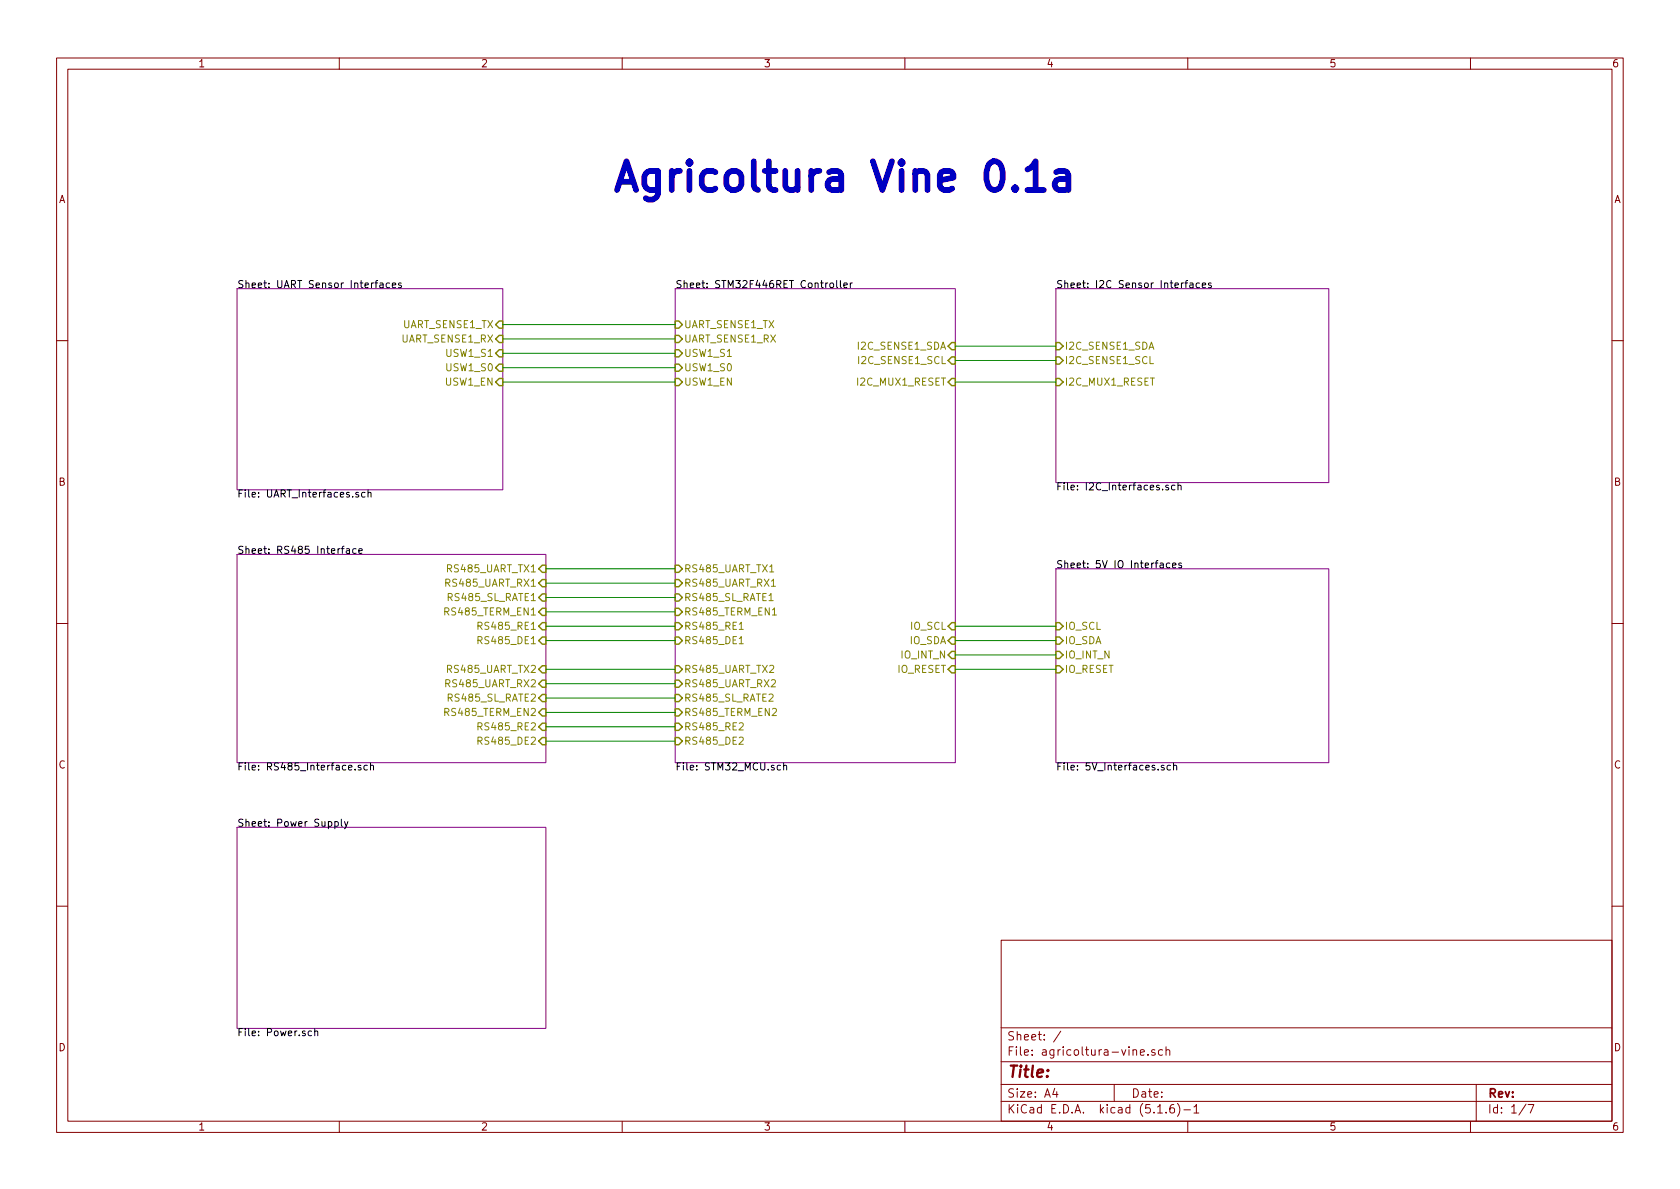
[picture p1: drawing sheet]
<svg xmlns="http://www.w3.org/2000/svg" width="297mm" height="210mm" viewBox="0 0 297 210" stroke-linecap="round" stroke-linejoin="round" font-family="sans-serif">
<g fill="none" stroke="#840000" stroke-width=".18">
<path d="M10 10.3h277v189.9h-277zM12 12.2h273v186.1h-273zM60 10.3v1.9M110 10.3v1.9M160 10.3v1.9M210 10.3v1.9M260 10.3v1.9M10 60.2h2M285 60.2h2M10 110.3h2M285 110.3h2M10 160.2h2"/>
<path d="M177 166.3h108v32h-108zM285 160.2h2M60 198.3v1.9M110 198.3v1.9M160 198.3v1.9M177 194.8h108M177 191.8h108M177 187.8h108M177 181.8h108M186.5 192.5l-.4 1h1M186.8 193v1M187.6 182.3l-1.3 2"/>
<path d="M197 191.8v3M201.6 186.1l.7-.1v-.3l-.5-.1-.2 .2 .1 .7h.6M203 186.5v.1M204.2 185.7a.37 .37 0 0 0-.6 .1l.1 .2 .5 .2 .1 .1-.3 .3-.4-.1M204.7 196.8h.8M205.5 185.7l-.4-.1-.3 .3 .1 .6 .2 .1 .4-.1M206.2 196.7v.1M206.2 185.7a.37 .37 0 0 1 .6 .1v.8M206.2 185.1v1.5M207.5 195.3a.59 .59 0 0 0-.7 .7v.5l.2 .2 .4 .1 .2-.1 .1-.5-.2-.2-.4-.1-.3 .3M208.2 195.1a1.71 1.71 0 0 1 0 2.3M209.3 196.3h1.2"/>
<path d="M210 198.3v1.9M211.1 195.8l.4-.5v1.5M211.1 196.8h.9M260 198.3v1.9M261 191.8v6.5M269.8 195.2l-1.2 2M270.2 195.3h1l-.6 1.5"/>
</g>
<path d="M41.9 51h47v35.6h-47zM119.4 51h49.5v83.9h-49.5zM186.7 51h48.2v34.3h-48.2zM41.9 98h54.6v36.9h-54.6zM186.7 100.6h48.2v34.3h-48.2zM41.9 146.3h54.6v35.6h-54.6z" fill="none" stroke="#840084" stroke-width=".18"/>
<g fill="none" stroke="#000" stroke-width=".18">
<path d="M67.2 50.1h.5v.8M67.7 50.3l-.4 .1-.2 .2 .1 .2h.5M68.9 50.1l-.4-.1-.2 .3 .1 .5h.5M69.4 50.4l.6-.1-.1-.2-.4-.1-.1 .2v.6h.5M70.9 50.1l-.3-.1-.1 .2v.2l.4 .1v.3h-.4M146.8 50.1l.3-.1 .3 .3-.1 .5-.3 .1-.3-.3zM147.9 49.6v1.1l.2 .2M148.6 49.6v1.1l.2 .2M149.2 50.4l.6-.1-.1-.2-.3-.1-.2 .2 .1 .6h.4M150.3 50v.9M150.7 50l-.4 .3M209.5 50h.5"/>
<path d="M210 49.6l-.3 .2v1.1M210.4 50.1h.5v.8M210.9 50.3l-.4 .1-.2 .2 .1 .2h.5M212.1 50.1l-.4-.1-.2 .3 .1 .5h.5M212.6 50.4l.6-.1-.1-.2-.3-.1-.2 .2v.6h.5M214.1 50.1l-.3-.1-.1 .2v.2l.4 .1v.3h-.4M61.3 97.1h.4l.1 .8M61.8 97.3l-.4 .1-.2 .2 .1 .2h.5M63 97.1l-.4-.1-.2 .3 .1 .5h.5M63.4 87.1h-.3l-.2 .1 .1 .2 .4 .1v.4h-.5M63.4 97.4l.7-.1-.1-.2-.4-.1-.2 .2 .1 .6h.5M64.5 87.1h-.3l-.3 .2 .2 .6h.4"/>
<path d="M65.1 87.2l.2-.1h.3v.8M65.1 86.6v1.3M205.1 99.6h.5l.1 .8M205.7 99.9h-.4l-.2 .2v.2h.6M206.6 85.8h-.3l-.2 .2 .1 .2 .4 .1v.3h-.5M206.8 99.6h-.3l-.3 .2 .1 .5h.5M207.3 100l.6-.1-.1-.3h-.3l-.2 .1 .1 .6h.4M207.7 85.8h-.3l-.3 .2 .2 .6h.4M208.3 85.9l.2-.1h.3v.8M208.3 85.4v1.2M208.9 99.6h-.3l-.2 .1 .1 .2 .4 .1v.3h-.5M62.8 136v.2"/>
<path d="M63.8 135.4l-.3-.1-.2 .2 .1 .2 .4 .1v.3h-.5M64.9 135.4l-.3-.1-.3 .3 .2 .5h.4M65.5 135.5l.2-.2 .3 .1v.8M65.5 134.9v1.3M138 135.4l-.4-.1-.2 .3 .1 .5h.5M138.6 135.5l.1-.2 .3 .1 .1 .8M138.6 134.9v1.3M205.8 135.4l-.3-.1-.2 .2 .1 .2 .4 .1v.3h-.5M207 135.4l-.4-.1-.3 .3 .2 .5h.5M207.5 135.5l.2-.2 .3 .1 .1 .8M207.5 134.9v1.3M59.2 145.3h.4l.2 .2-.1 .6h-.5"/>
<path d="M59.2 145.3v1.3M60.4 144.9v1l.1 .2M60.9 145.3l.3 .8M61.5 145.3l-.4 1.1-.2 .2M55.1 182.4l-.4-.1-.2 .2 .1 .6h.5M55.7 182.4l.1-.1 .3 .1 .1 .8M55.7 181.9v1.3"/>
</g>
<g fill="none" stroke="#848400" stroke-width=".25">
<path d="M87.6 57.4l.7-.6h.6v1.2h-.6zM88.3 59.3h.6v1.3h-.6l-.7-.7zM119.4 56.8h.6l.6 .6-.6 .6h-.6zM119.4 59.3h.6l.6 .6-.6 .7h-.6zM87.6 62.5l.7-.7h.6v1.3h-.6zM87.6 67.6l.7-.7h.6v1.3h-.6zM88.3 64.4h.6v1.3h-.6l-.7-.7zM119.4 66.9h.6l.6 .7-.6 .6h-.6zM119.4 64.4h.6l.6 .6-.6 .7h-.6zM119.4 61.8h.6l.6 .7-.6 .6h-.6zM168.3 60.6h.6v1.2h-.6l-.7-.6zM168.3 63.1h.6v1.3h-.6l-.7-.7z"/>
<path d="M168.3 66.9h.6v1.3h-.6l-.7-.6zM186.7 60.6h.6l.7 .6-.7 .6h-.6zM186.7 63.1h.6l.7 .6-.7 .7h-.6zM186.7 66.9h.6l.7 .7-.7 .6h-.6zM95.9 99.9h.6v1.3h-.6l-.7-.6zM119.4 99.9h.6l.6 .7-.6 .6h-.6zM95.9 102.5h.6v1.3h-.6l-.7-.7zM95.9 117.7h.6v1.3h-.6l-.7-.6zM95.9 112.6h.6v1.3h-.6l-.7-.6zM95.9 105h.6v1.3h-.6l-.7-.6zM95.9 107.6h.6v1.2h-.6l-.7-.6zM95.9 110.1h.6v1.3h-.6l-.7-.7z"/>
<path d="M119.4 102.5h.6l.6 .6-.6 .7h-.6zM119.4 117.7h.6l.6 .7-.6 .6h-.6zM119.4 112.6h.6l.6 .7-.6 .6h-.6zM119.4 107.6h.6l.6 .6-.6 .6h-.6zM119.4 105h.6l.6 .7-.6 .6h-.6zM119.4 110.1h.6l.6 .6-.6 .7h-.6zM168.3 110.1h.6v1.3h-.6l-.7-.7zM168.3 112.6h.6v1.3h-.6l-.7-.6zM168.3 115.2h.6v1.3h-.6l-.7-.7zM168.3 117.7h.6v1.3h-.6l-.7-.6zM186.7 110.1h.6l.7 .6-.7 .7h-.6zM186.7 112.6h.6l.7 .7-.7 .6h-.6z"/>
<path d="M186.7 115.2h.6l.7 .6-.7 .7h-.6zM186.7 117.7h.6l.7 .7-.7 .6h-.6zM95.9 120.3h.6v1.2h-.6l-.7-.6zM95.9 130.4h.6v1.3h-.6l-.7-.6zM95.9 122.8h.6v1.3h-.6l-.7-.7zM95.9 127.9h.6v1.3h-.6l-.7-.7zM95.9 125.3h.6v1.3h-.6l-.7-.6zM119.4 120.3h.6l.6 .6-.6 .6h-.6zM119.4 130.4h.6l.6 .7-.6 .6h-.6zM119.4 122.8h.6l.6 .6-.6 .7h-.6zM119.4 127.9h.6l.6 .6-.6 .7h-.6zM119.4 125.3h.6l.6 .7-.6 .6h-.6z"/>
</g>
<g fill="none" stroke="#848400" stroke-width=".18">
<path d="M78.6 108.1h.6l.2-.2-.1-.3-.2-.1h-.5v1.3M84.5 113.2h.6l.1-.2v-.3l-.2-.1h-.5v1.2M84.5 110.7l.6-.1 .1-.1v-.3l-.2-.2h-.5v1.3M130.7 112.9l.4-.3v1.2M130.7 110.4l.4-.4v1.3M130.7 113.8h.7M130.7 111.3h.7M136 106.2h.7M136.1 101.1h.7M136.4 103.7h.7M136.6 108.8h.7M78.6 125.9h.6l.2-.2-.1-.3-.2-.1h-.5v1.2"/>
<path d="M84.5 131h.6l.1-.2v-.3l-.2-.2h-.5v1.3M84.5 128.5l.6-.1 .1-.2v-.3l-.2-.1h-.5v1.3M130.7 130.5l.5-.2 .2 .4v.2l-.8 .7h.8M130.7 127.9l.5-.1 .2 .4v.2l-.8 .7h.8M136 122.9l.4-.2 .3 .4-.8 .9h.8M136.4 120.3l.5-.1 .2 .3v.2l-.8 .8h.8M136.6 125.4l.5-.1 .2 .3-.1 .2-.7 .7h.8"/>
</g>
<g fill="none" stroke="#008400" stroke-width=".18">
<path d="M88.9 57.4h30.5M88.9 59.9h30.5M88.9 67.6h30.5M88.9 65h30.5M88.9 62.5h30.5M168.9 67.6h17.8M168.9 61.2h17.8M168.9 63.7h17.8M96.5 113.3h22.9M96.5 110.7h22.9M96.5 118.4h22.9M96.5 108.2h22.9"/>
<path d="M96.5 105.7h22.9M96.5 103.1h22.9M96.5 100.6h22.9M168.9 115.8h17.8M168.9 113.3h17.8M168.9 110.7h17.8M168.9 118.4h17.8M96.5 131.1h22.9M96.5 128.5h22.9M96.5 126h22.9M96.5 123.4h22.9M96.5 120.9h22.9"/>
</g>
<path d="M181.7 30l.4-.3 1-1.2v5.1M181.7 33.6h2.9M186.7 30.4l.5-.2h1l.5 .2 .2 .5v2.7M188.9 31.4l-.5 .3h-1.2a.99 .99 0 0 0-.7 .9 .99 .99 0 0 0 .7 1h1.2l.5-.3" fill="none" stroke="#0000c2" stroke-width="1"/>
<text font-size="7.1" fill="#0000c2" x="107.9" y="33.9">Agricoltura Vine 0.1a</text>
<text font-size="2.8" fill="#840000" x="178" y="190.5">Title:</text>
<g font-size="2.1" fill="#840000">
<text x="178" y="184">Sheet: /</text>
<text x="178" y="186.7">File: agricoltura-vine.sch</text>
<text x="178" y="196.9">KiCad E.D.A. kicad (5.1.6)-1</text>
<text x="178" y="194.1">Size: A4</text>
<text x="200" y="194.1">Date:</text>
<text x="263" y="194.1">Rev:</text>
<text x="263" y="196.9">Id: 1/7</text>
</g>
<g font-size="1.8" fill="#840000">
<text x="35" y="11.9">1</text>
<text x="85" y="11.9">2</text>
<text x="135" y="11.9">3</text>
<text x="185" y="11.9">4</text>
<text x="235" y="11.9">5</text>
<text x="285" y="11.9">6</text>
<text x="10.4" y="35.9">A</text>
<text x="285.4" y="35.9">A</text>
<text x="10.4" y="85.9">B</text>
<text x="285.4" y="85.9">B</text>
<text x="10.4" y="135.9">C</text>
<text x="285.4" y="135.9">C</text>
<text x="10.4" y="185.9">D</text>
<text x="285.4" y="185.9">D</text>
<text x="35" y="199.9">1</text>
<text x="85" y="199.9">2</text>
<text x="135" y="199.9">3</text>
<text x="185" y="199.9">4</text>
<text x="235" y="199.9">5</text>
<text x="285" y="199.9">6</text>
</g>
<g font-size="1.8">
<text x="41.9" y="50.9">Sheet: UART Sensor Interfaces</text>
<text x="119.4" y="50.9">Sheet: STM32F446RET Controller</text>
<text x="186.7" y="50.9">Sheet: I2C Sensor Interfaces</text>
<text x="41.9" y="88">File: UART_Interfaces.sch</text>
<text x="186.7" y="86.7">File: I2C_Interfaces.sch</text>
<text x="41.9" y="97.9">Sheet: RS485 Interface</text>
<text x="186.7" y="100.5">Sheet: 5V IO Interfaces</text>
<text x="41.9" y="136.2">File: RS485_Interface.sch</text>
<text x="119.4" y="136.2">File: STM32_MCU.sch</text>
<text x="186.7" y="136.2">File: 5V_Interfaces.sch</text>
<text x="41.9" y="146.2">Sheet: Power Supply</text>
<text x="41.9" y="183.2">File: Power.sch</text>
</g>
<g font-size="1.8" fill="#848400">
<text x="71.2" y="58">UART_SENSE1_TX</text>
<text x="120.9" y="58">UART_SENSE1_TX</text>
<text x="71.1" y="60.6">UART_SENSE1_RX</text>
<text x="79.1" y="63.1">USW1_S1</text>
<text x="79.1" y="65.7">USW1_S0</text>
<text x="120.9" y="65.7">USW1_S0</text>
<text x="120.9" y="63.1">USW1_S1</text>
<text x="120.9" y="60.6">UART_SENSE1_RX</text>
<text x="151.9" y="61.8">I2C_SENSE1_SDA</text>
<text x="152.1" y="64.4">I2C_SENSE1_SCL</text>
<text x="188.2" y="61.8">I2C_SENSE1_SDA</text>
<text x="188.2" y="64.4">I2C_SENSE1_SCL</text>
<text x="78.8" y="68.2">USW1_EN</text>
<text x="120.9" y="68.2">USW1_EN</text>
<text x="151.9" y="68.2">I2C_MUX1_RESET</text>
<text x="188.2" y="68.2">I2C_MUX1_RESET</text>
<text x="79.5" y="101.2">RS485_UART_TX1</text>
<text x="120.9" y="101.2">RS485_UART_TX1</text>
<text x="79.3" y="103.8">RS485_UART_RX1</text>
<text x="79.6" y="106.3">RS485_SL_RATE1</text>
<text x="120.9" y="103.8">RS485_UART_RX1</text>
<text x="120.9" y="106.3">RS485_SL_RATE1</text>
<text x="79.2" y="108.8">RS485_TERM_EN1</text>
<text x="85.2" y="113.9">RS485_DE1</text>
<text x="85.2" y="111.4">RS485_RE1</text>
<text x="120.9" y="113.9">RS485_DE1</text>
<text x="120.9" y="108.8">RS485_TERM_EN1</text>
<text x="120.9" y="111.4">RS485_RE1</text>
<text x="160.8" y="113.9">IO_SDA</text>
<text x="161" y="111.4">IO_SCL</text>
<text x="188.2" y="111.4">IO_SCL</text>
<text x="188.2" y="113.9">IO_SDA</text>
<text x="79.5" y="119">RS485_UART_TX2</text>
<text x="120.9" y="119">RS485_UART_TX2</text>
<text x="158.6" y="119">IO_RESET</text>
<text x="159.4" y="116.5">IO_INT_N</text>
<text x="188.2" y="116.5">IO_INT_N</text>
<text x="188.2" y="119">IO_RESET</text>
<text x="79.3" y="121.5">RS485_UART_RX2</text>
<text x="79.6" y="124.1">RS485_SL_RATE2</text>
<text x="120.9" y="121.5">RS485_UART_RX2</text>
<text x="120.9" y="124.1">RS485_SL_RATE2</text>
<text x="79.2" y="126.6">RS485_TERM_EN2</text>
<text x="85.2" y="131.7">RS485_DE2</text>
<text x="85.2" y="129.2">RS485_RE2</text>
<text x="120.9" y="131.7">RS485_DE2</text>
<text x="120.9" y="129.2">RS485_RE2</text>
<text x="120.9" y="126.6">RS485_TERM_EN2</text>
</g>
</svg>
